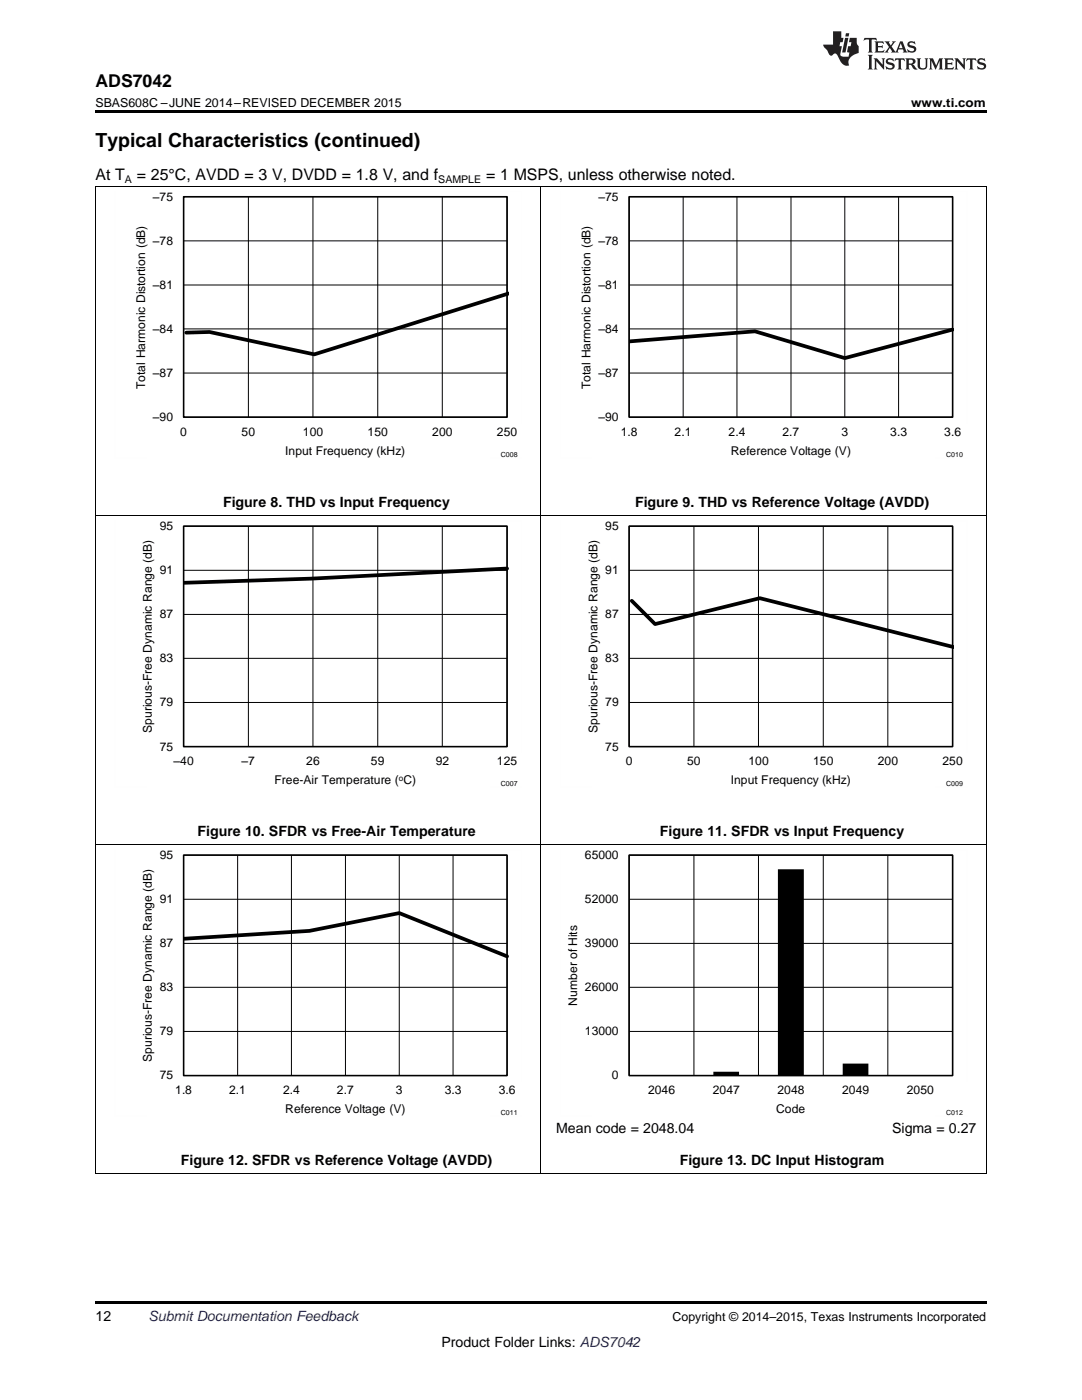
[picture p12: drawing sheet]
<svg xmlns="http://www.w3.org/2000/svg" width="216mm" height="279mm" viewBox="0 0 216 279" stroke-linecap="round" stroke-linejoin="round" font-family="sans-serif">
<g fill="#000">
<path d="M19 22h177.8v.5h-177.8zM19 234.2h.2zM196.7 234.2h.1zM19 259.7h177.8v.5h-177.8z"/>
<path d="M129.4 214.6h5.2zM142.3 213.9h5.2v.7h-5.2zM155.2 173.5h5.2v41.1h-5.2zM168.2 212.3h5.1v2.3h-5.1z"/>
</g>
<g fill="none" stroke="#000" stroke-width=".2">
<path d="M19 37.2h177.8M19.1 37.3v196.9M36.6 39.3h64.6v44h-64.6zM49.6 39.3v44M62.4 39.3v44M75.4 39.3v44M88.3 39.3v44M107.9 37.3v196.9M125.5 39.3h64.6v44h-64.6zM136.3 39.3v44M147.1 39.3v44M157.8 39.3v44"/>
<path d="M168.6 39.3v44M179.3 39.3v44M196.8 37.3v196.9M36.6 56.9h64.6M36.6 48.1h64.6M125.5 56.9h64.6M125.5 48.1h64.6M36.6 74.4h64.6M36.6 65.6h64.6M125.5 74.4h64.6M125.5 65.6h64.6M19 102.9h177.8"/>
<path d="M36.6 105h64.6v44h-64.6zM36.6 113.8h64.6M49.6 105v44M62.4 105v44M75.4 105v44M88.3 105v44M125.5 105h64.6v44h-64.6zM125.5 113.8h64.6M138.5 105v44M151.3 105v44M164.3 105v44M177.2 105v44"/>
<path d="M36.6 131.4h64.6M36.6 122.6h64.6M125.5 131.4h64.6M125.5 122.6h64.6M36.6 140.2h64.6M125.5 140.2h64.6M19 168.5h177.8M36.6 170.7h64.6v44h-64.6zM36.6 179.5h64.6M47.4 170.7v44M58.2 170.7v44M68.9 170.7v44"/>
<path d="M79.7 170.7v44M90.4 170.7v44M125.5 170.7h64.6v44h-64.6zM125.5 179.5h64.6M138.5 170.7v44M151.3 170.7v44M164.3 170.7v44M177.2 170.7v44M36.6 197h64.6M36.6 188.3h64.6M125.5 197h64.6M125.5 188.3h64.6"/>
<path d="M36.6 205.8h64.6M125.5 205.8h64.6M19 234.2h177.8"/>
</g>
<path d="M36.6 39.3h64.6v44h-64.6zM125.5 39.3h64.6v44h-64.6zM36.6 105h64.6v44h-64.6zM125.5 105h64.6v44h-64.6zM36.6 170.7h64.6v44h-64.6zM125.5 170.7h64.6v44h-64.6z" fill="none" stroke="#000" stroke-width=".31"/>
<path d="M101.4 58.6l-38.7 12.1-20.9-4.4-4.6 .1M190.1 65.8l-21.5 5.7-18-5.4-25.1 2M101.2 113.5l-39.1 2-25.5 .8M126.1 119.9l4.6 4.6 20.9-5.1 38.7 9.8M36.6 187.4l25.1-1.6 18-3.6 21.5 8.7" fill="none" stroke="#000" stroke-width=".74"/>
<g fill="none" stroke="#fefefe" stroke-width=".2" stroke-dasharray=".4 .1" stroke-linecap="butt">
<path d="M22.9 38.2v53.2M35.4 38.2h68.7M104.1 38.2v46.2M111.8 38.2v53.2M124.3 38.2h68.7M193 38.2v46.2M22.9 91.4h6.3M97.8 91.4h6.3M111.8 91.4h6.3M186.7 91.4h6.3M22.9 104v53.2M35.4 104h68.7"/>
<path d="M104.1 104v46.2M111.8 104v53.2M124.3 104h68.7M193 104v46.2M22.9 157.1h6.3M97.8 157.1h6.3M111.8 157.1h6.3M186.7 157.1h6.3M22.9 169.6v53.2M35.4 169.6h68.7M104.1 169.6v46.2M111.8 169.6v53.2"/>
<path d="M124.3 169.6h68.7M193 169.6v46.2M22.9 222.8h6.3M97.8 222.8h6.3M111.8 222.8h6.3M186.7 222.8h6.3"/>
</g>
<g fill="#231f20">
<path d="M172.5 7.6l-.1 .5 .4-.2h.6v.1v2.1l-.2 .4h.9l-.2-.4v-2.1l.1-.1h.5l.5 .2-.2-.5zM174.5 8.3l.2 .3v1.5l-.2 .4h1.8l.2-.6a1.04 1.04 0 0 1-1.3 .2v-.7h.6l.3 .2v-.6l-.3 .2h-.6v-.6l.8-.1 .4 .3-.2-.5zM176.5 8.3l.9 1.1-.9 1.1h.8l-.2-.2 .4-.7 .5 .7-.2 .2h1.5l-.2-.2 .2-.4h.9l.1 .4-.2 .2h1l-.3-.3-.7-1.9h-.5l-.9 2-.8-1 .9-1h-.8l.1 .3-.4 .5-.3-.6 .1-.2zM179.7 8.6l.4 1h-.7zM181.3 8.4a.63 .63 0 0 0-.2 .7 .63 .63 0 0 0 .6 .4l.6 .2 .1 .2a.75 .75 0 0 1-.7 .4 .75 .75 0 0 1-.6-.5l.1 .7 .1-.1a1.11 1.11 0 0 0 1.5-.6 1.13 1.13 0 0 0-1.2-.8l-.1-.4a1.04 1.04 0 0 1 1.2 .2l-.2-.5-.2 .1-.4-.2zM173.2 10.9l.2 .4v2.2l-.2 .4h1l-.3-.4v-2.2l.3-.4zM174.3 11.6l.3 .4v1.5l-.3 .4h.8l-.2-.4v-1.3l1.5 1.7v-1.9l.2-.4h-.7l.2 .4v.9l-1.1-1.3zM177 11.8a.62 .62 0 0 0-.2 .7 .62 .62 0 0 0 .6 .4l.6 .1 .1 .3a.76 .76 0 0 1-.7 .3 .76 .76 0 0 1-.7-.4l.2 .7 .1-.1a1.11 1.11 0 0 0 1.5-.6 1.13 1.13 0 0 0-1.2-.8l-.1-.4a1.04 1.04 0 0 1 1.2 .2l-.2-.6-.2 .1-.5-.1zM178.7 11.6l-.2 .6a.61 .61 0 0 1 .8-.3v1.6l-.2 .4h.9l-.2-.4v-1.6a.63 .63 0 0 1 .7 .3l-.1-.6zM180.6 11.6l.3 .4v1.5l-.3 .4h1l-.2-.2-.1-.8 .6 .2a.76 .76 0 0 0 1.2 .7l-1-1a.58 .58 0 0 0 .6-.5 .58 .58 0 0 0-.5-.6zM181.4 11.9h.1a.45 .45 0 0 1 .5 .1 .45 .45 0 0 1 .1 .5l-.8 .2zM182.9 11.6l.2 .2a2.17 2.17 0 0 0 .3 1.9 .99 .99 0 0 0 1.6-.6v-1.1l.2-.4h-.7l.2 .2a1.92 1.92 0 0 1-.2 1.8 .6 .6 0 0 1-.9-.5v-1.1l.2-.4zM185.4 11.6l.2 .4v1.5l-.2 .4h.7l-.2-.4v-1.4l.8 1.8 .8-1.8v1.4l-.2 .4h.9l-.2-.4v-1.5l.2-.4h-.8l-.6 1.5-.6-1.5zM188.4 11.6l.2 .4v1.5l-.2 .4h1.8l.1-.6a1.04 1.04 0 0 1-1.2 .1v-.6h.5l.4 .2v-.6l-.4 .2h-.5v-.7h.8l.3 .3-.1-.6zM190.5 11.6l.2 .4v1.5l-.2 .4h.7l-.2-.4v-1.3l1.5 1.7v-1.9l.2-.4h-.7l.2 .4v.9l-1.1-1.3zM192.9 11.6l-.1 .6a.61 .61 0 0 1 .7-.3l.1 1.6-.3 .4h1l-.3-.4 .1-1.6a.63 .63 0 0 1 .7 .3l-.1-.6zM195.2 11.8a.62 .62 0 0 0-.2 .7 .62 .62 0 0 0 .6 .4l.6 .1 .1 .3a.76 .76 0 0 1-.7 .3 .76 .76 0 0 1-.6-.4l.1 .7 .1-.1a1.11 1.11 0 0 0 1.6-.6 1.13 1.13 0 0 0-1.3-.8l-.1-.4a1.04 1.04 0 0 1 1.2 .2l-.1-.6-.2 .1-.5-.1z"/>
<path d="M166.2 6.3v2.6h-1.9v.4l.8 .9a.91 .91 0 0 0 1 .8 .56 .56 0 0 1 .5-.3 .56 .56 0 0 1 .5 .3l.4 .8a1.53 1.53 0 0 0 1.9 1.2 1.54 1.54 0 0 1 1-2.1l.9-.3v-1.4a1.52 1.52 0 0 1-.4-1.6h-1.3l-.2 .8h.5l-.2 .8h-.5l-.1 1v.2l.4 .1-.2 .8a1.93 1.93 0 0 1-1.6-.3l.3-1.8h-.5l.2-.8h.4l.2-.8h-.4v-1.3zM168.6 7.6l-.6 2.9h.7l.6-2.9zM168.8 6.6l-.1 .7h.6l.2-.7z"/>
</g>
<text font-size="3.9" x="19" y="29.3">Typical Characteristics (continued)</text>
<text font-size="3.5" x="19" y="17.3">ADS7042</text>
<g font-size="3.2">
<text x="19" y="36">At T</text>
<text x="27.3" y="36">= 25°C, AVDD = 3 V, DVDD = 1.8 V, and f</text>
<text x="97" y="36">= 1 MSPS, unless otherwise noted.</text>
</g>
<g font-size="2.8">
<text x="44.5" y="101.1">Figure 8. THD vs Input Frequency</text>
<text x="126.7" y="101.1">Figure 9. THD vs Reference Voltage (AVDD)</text>
<text x="39.4" y="166.8">Figure 10. SFDR vs Free-Air Temperature</text>
<text x="131.7" y="166.8">Figure 11. SFDR vs Input Frequency</text>
<text x="111" y="226.1">Mean code = 2048.04</text>
<text x="178" y="226.1">Sigma = 0.27</text>
<text x="36.1" y="232.4">Figure 12. SFDR vs Reference Voltage (AVDD)</text>
<text x="135.6" y="232.4">Figure 13. DC Input Histogram</text>
<text x="19" y="263.6">12</text>
<text x="88.1" y="268.9">Product Folder Links: ADS7042</text>
</g>
<text font-size="2.8" fill="#0000c8" x="29.6" y="263.6">Submit Documentation Feedback</text>
<g font-size="2.5">
<text x="19" y="21.4">SBAS608C –JUNE 2014–REVISED DECEMBER 2015</text>
<text x="181.8" y="21.4">www.ti.com</text>
<text x="134.2" y="263.6">Copyright © 2014–2015, Texas Instruments Incorporated</text>
</g>
<g font-size="2.4">
<text x="30.5" y="40.1">±75</text>
<text x="119.4" y="40.1">±75</text>
<text x="30.5" y="48.9">±78</text>
<text x="119.4" y="48.9">±78</text>
<text x="30.5" y="57.7">±81</text>
<text x="119.4" y="57.7">±81</text>
<text x="30.5" y="66.5">±84</text>
<text x="119.4" y="66.5">±84</text>
<text x="29" y="77.6" transform="rotate(-90 29 77.6)">Total Harmonic Distortion (dB)</text>
<text x="30.5" y="75.3">±87</text>
<text x="117.9" y="77.6" transform="rotate(-90 117.9 77.6)">Total Harmonic Distortion (dB)</text>
<text x="119.4" y="75.3">±87</text>
<text x="30.5" y="84.1">±90</text>
<text x="36" y="86.9">0</text>
<text x="48.2" y="86.9">50</text>
<text x="60.4" y="86.9">100</text>
<text x="73.4" y="86.9">150</text>
<text x="86.3" y="86.9">200</text>
<text x="99.2" y="86.9">250</text>
<text x="119.4" y="84.1">±90</text>
<text x="123.9" y="86.9">1.8</text>
<text x="134.6" y="86.9">2.1</text>
<text x="145.4" y="86.9">2.4</text>
<text x="156.1" y="86.9">2.7</text>
<text x="167.9" y="86.9">3</text>
<text x="177.7" y="86.9">3.3</text>
<text x="188.4" y="86.9">3.6</text>
<text x="56.9" y="90.8">Input Frequency (kHz)</text>
<text x="145.8" y="90.8">Reference Voltage (V)</text>
<text x="31.9" y="105.8">95</text>
<text x="120.8" y="105.8">95</text>
<text x="31.9" y="114.6">91</text>
<text x="120.8" y="114.6">91</text>
<text x="31.9" y="123.4">87</text>
<text x="120.8" y="123.4">87</text>
<text x="31.9" y="132.2">83</text>
<text x="120.8" y="132.2">83</text>
<text x="31.9" y="141">79</text>
<text x="120.8" y="141">79</text>
<text x="30.3" y="146.3" transform="rotate(-90 30.3 146.3)">Spurious-Free Dynamic Range (dB)</text>
<text x="31.9" y="149.8">75</text>
<text x="119.2" y="146.3" transform="rotate(-90 119.2 146.3)">Spurious-Free Dynamic Range (dB)</text>
<text x="120.8" y="149.8">75</text>
<text x="34.6" y="152.8">±40</text>
<text x="48.2" y="152.8">±7</text>
<text x="61.1" y="152.7">26</text>
<text x="74" y="152.7">59</text>
<text x="86.9" y="152.7">92</text>
<text x="99.2" y="152.7">125</text>
<text x="124.9" y="152.7">0</text>
<text x="137.1" y="152.7">50</text>
<text x="149.3" y="152.7">100</text>
<text x="162.3" y="152.7">150</text>
<text x="175.2" y="152.7">200</text>
<text x="188.1" y="152.7">250</text>
<text x="54.8" y="156.5">Free-Air Temperature ( C)</text>
<text x="145.8" y="156.5">Input Frequency (kHz)</text>
<text x="31.9" y="171.5">95</text>
<text x="116.7" y="171.5">65000</text>
<text x="31.9" y="180.2">91</text>
<text x="116.7" y="180.2">52000</text>
<text x="31.9" y="189">87</text>
<text x="116.7" y="189">39000</text>
<text x="31.9" y="197.8">83</text>
<text x="116.7" y="197.8">26000</text>
<text x="115.2" y="200.7" transform="rotate(-90 115.2 200.7)">Number of Hits</text>
<text x="31.9" y="206.6">79</text>
<text x="116.7" y="206.6">13000</text>
<text x="30.3" y="212" transform="rotate(-90 30.3 212)">Spurious-Free Dynamic Range (dB)</text>
<text x="31.9" y="215.4">75</text>
<text x="122.1" y="215.4">0</text>
<text x="35" y="218.3">1.8</text>
<text x="45.7" y="218.3">2.1</text>
<text x="56.5" y="218.3">2.4</text>
<text x="67.2" y="218.3">2.7</text>
<text x="79" y="218.3">3</text>
<text x="88.8" y="218.3">3.3</text>
<text x="99.5" y="218.3">3.6</text>
<text x="129.3" y="218.3">2046</text>
<text x="142.2" y="218.3">2047</text>
<text x="155.1" y="218.3">2048</text>
<text x="168" y="218.3">2049</text>
<text x="180.9" y="218.3">2050</text>
<text x="56.9" y="222.2">Reference Voltage (V)</text>
<text x="154.9" y="222.2">Code</text>
</g>
<g font-size="2.1">
<text x="24.9" y="36.6">A</text>
<text x="87.5" y="36.6">SAMPLE</text>
</g>
<text font-size="1.6" x="79.6" y="155.8">o</text>
<g font-size="1.4">
<text x="99.9" y="91.2">C008</text>
<text x="188.8" y="91.2">C010</text>
<text x="99.9" y="156.9">C007</text>
<text x="188.8" y="156.9">C009</text>
<text x="99.9" y="222.5">C011</text>
<text x="188.8" y="222.5">C012</text>
</g>
</svg>
